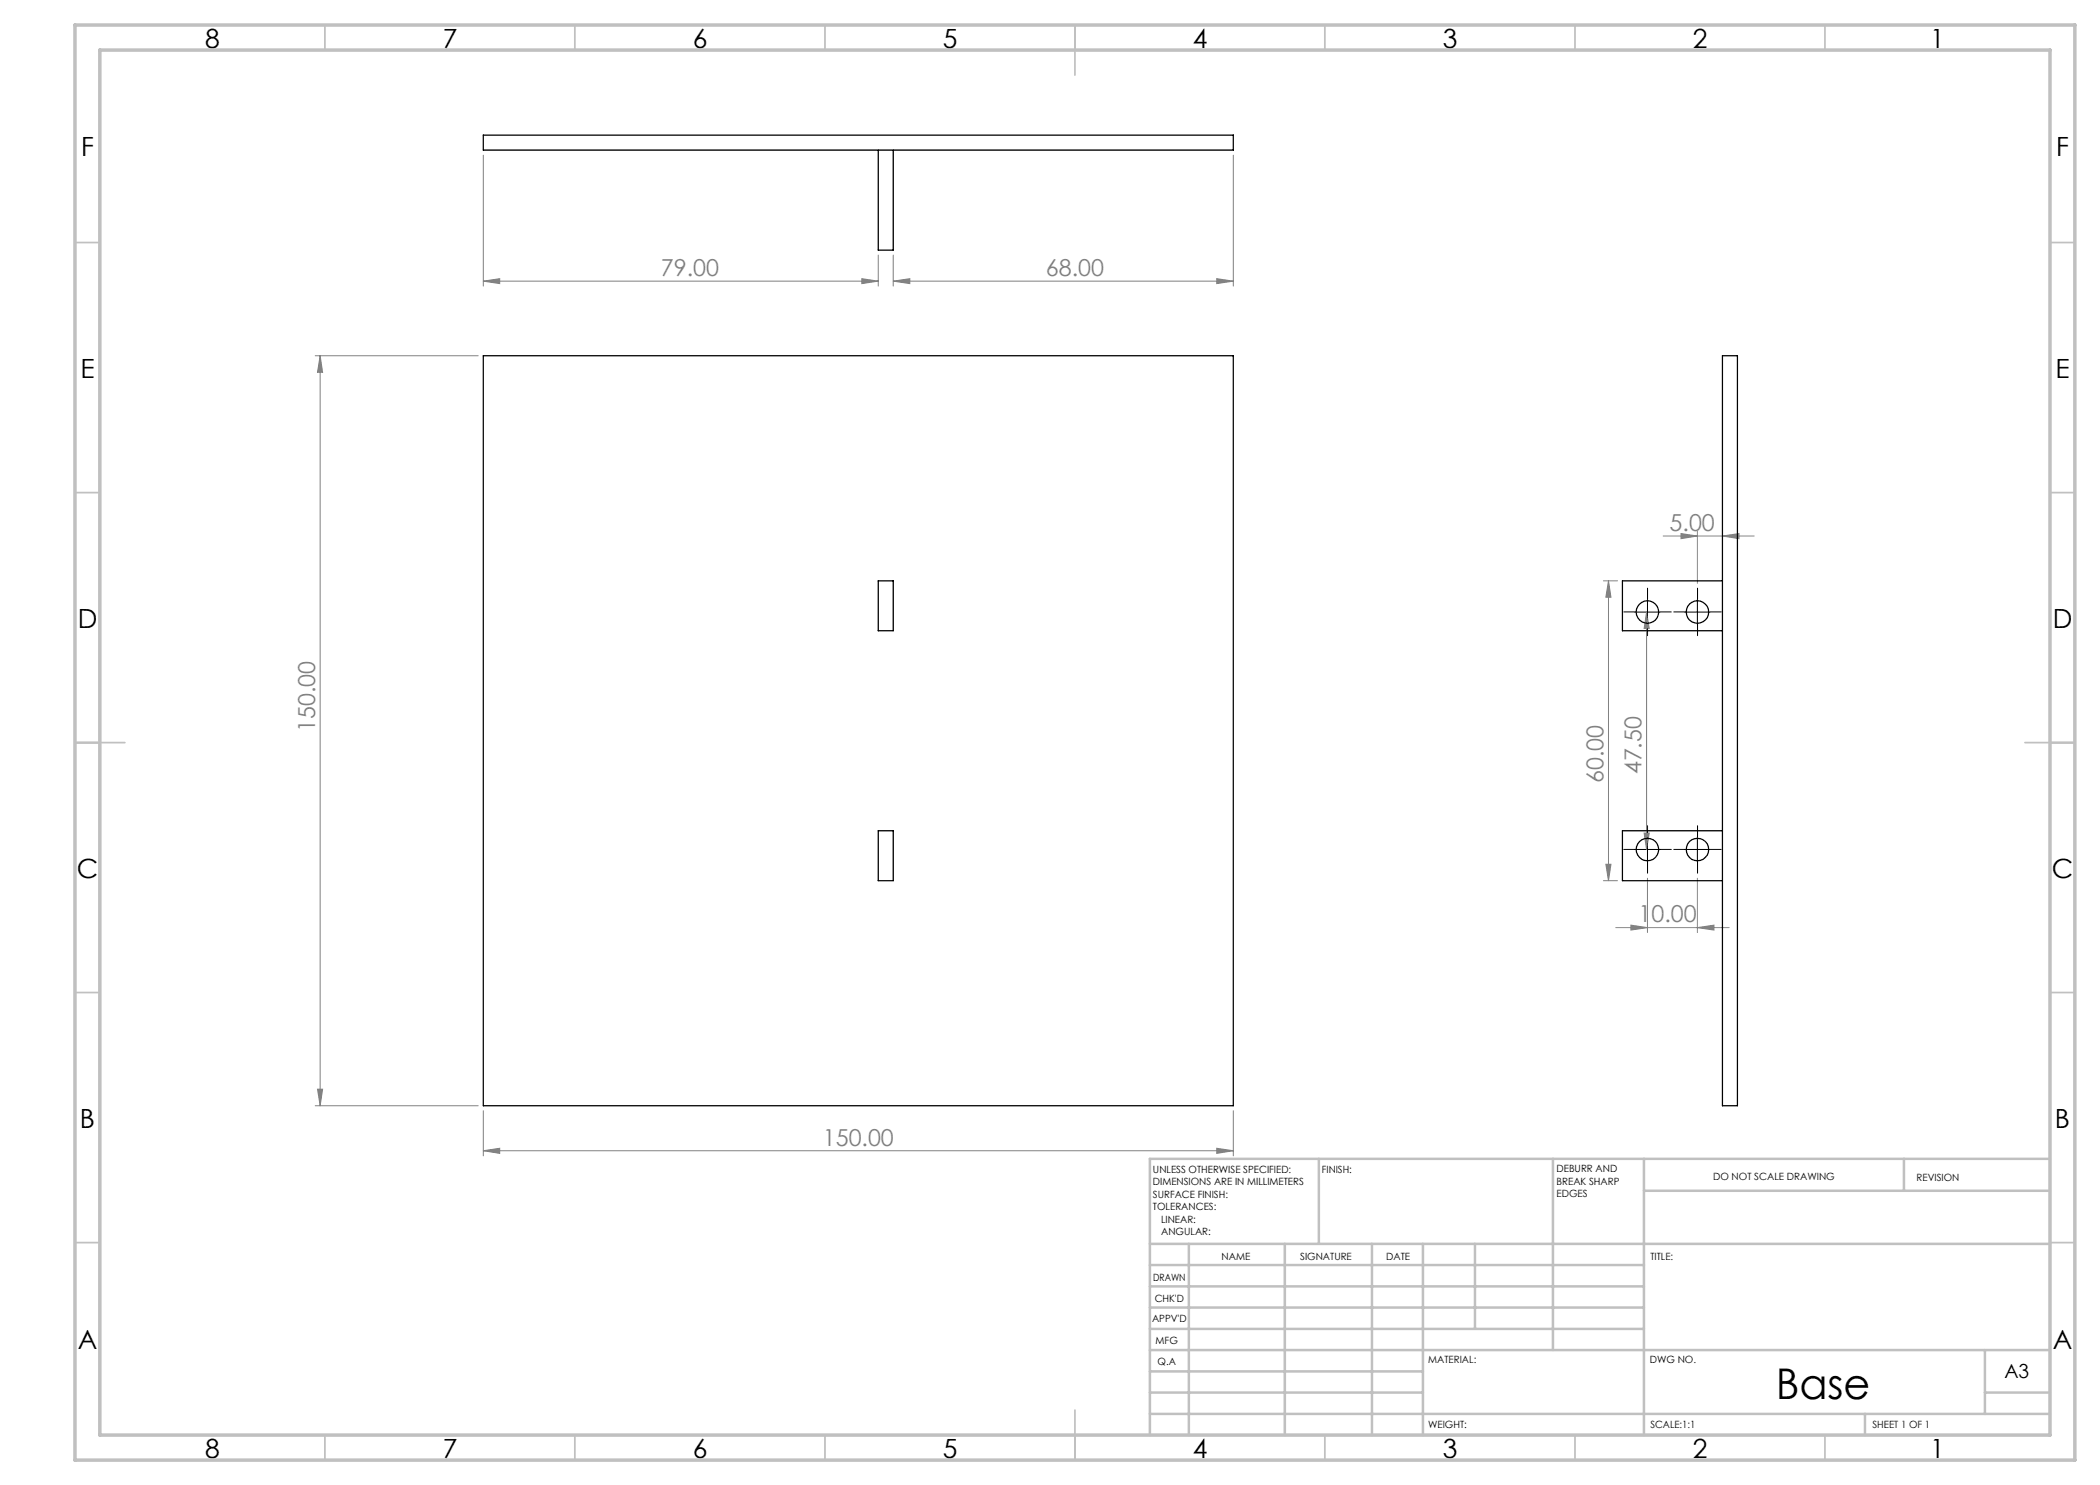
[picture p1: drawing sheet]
<svg xmlns="http://www.w3.org/2000/svg" width="420mm" height="297mm" viewBox="0 0 420 297" stroke-linecap="round" stroke-linejoin="round" font-family="sans-serif">
<g fill="none" stroke="#808080" stroke-width=".2">
<path d="M96.7 31v26.2M246.7 31v26.2M96.7 56.2l3.2-.5v1zM96.7 56.2h78.9M172.4 55.7l3.2 .5-3.2 .5zM175.6 51v6.2M178.6 56.2l3.4-.5v1zM178.6 56.2h68.1M178.6 51v6.2M243.3 55.7l3.4 .5-3.4 .5zM63 71.2h32.6M64 71.2l.5 3.3h-1z"/>
<path d="M64 71.2v150M320.7 116.2h2.8M321.7 116.2v59.9M321.7 116.2l.5 3.2h-1zM332.6 107.2h18.2M336.2 106.7l3.3 .5-3.3 .5zM339.5 106.2v10.5M344.5 107.2l3.3-.5v1zM329.3 122.4l.5 3.3h-1zM329.3 122.4v47.5M320.7 176.1h2.8M321.2 172.9h1l-.5 3.2z"/>
<path d="M328.8 166.6h1l-.5 3.3zM329.5 175.6v10.9M339.5 175.6v10.9M323.1 185.5h22.7M326.2 185l3.3 .5-3.3 .5zM339.5 185.5l3.3-.5v1zM63.5 217.8h1l-.5 3.4zM63 221.2h32.6M96.7 230.1l3.2-.4v1zM96.7 222.1v9.1M96.7 230.1h150M243.3 229.7l3.4 .4-3.4 .6z"/>
<path d="M246.7 222.1v9.1"/>
</g>
<g fill="none" stroke="#000" stroke-width=".2" stroke-dasharray="15.2 1.3 1.3 1.3">
<path d="M329.5 119.9v-2.3M339.5 119.9v-2.3M327 122.4h-2.2M329.5 124.9v2.2M332 122.4h2.3M337 122.4h-2.2M339.5 124.9v2.2M342 122.4h2.3M327 169.9h-2.2M329.5 167.4v-2.3M329.5 172.4v2.2M332 169.9h2.3"/>
<path d="M337 169.9h-2.2M339.5 167.4v-2.3M339.5 172.4v2.2M342 169.9h2.3"/>
</g>
<path d="M329.5 119.9v5M339.5 119.9v5M327 122.4h5M337 122.4h5M327 169.9h5M329.5 167.4v5M337 169.9h5M339.5 167.4v5" fill="none" stroke="#000" stroke-width=".2"/>
<g fill="none" stroke="#c0c0c0" stroke-width=".35">
<path d="M65 5v5M115 5v5M165 5v5M215 5v10M265 5v5M315 5v5M365 5v5M15 48.5h5M410 48.5h5M15 98.5h5M410 98.5h5M15 148.5h10"/>
<path d="M405 148.5h10M15 198.5h5M410 198.5h5M15 248.5h5M410 248.5h5M65 287v5M115 287v5M165 287v5M215 282v10M265 287v5M315 287v5M365 287v5"/>
</g>
<g fill="none" stroke="#c0c0c0" stroke-width=".5">
<path d="M263.8 231.8v17M310.6 231.8v38.2M328.8 231.8v55.2M328.8 238.2h81.2M380.8 231.8v6.4M410 231.8h-180v55.2M230 248.8h180M230 257.3h98.8M230 253h98.8M237.8 248.8v38.2M257 248.8v38.2M274.4 248.8v38.2"/>
<path d="M284.6 248.8v38.2M295 248.8v17M230 265.8h98.8M230 261.5h98.8M230 278.5h54.6M230 274.3h54.6M230 270h180M397 278.5h13M397 270v12.8M230 282.8h180M373 282.8v4.2"/>
</g>
<path d="M15 5h400v287h-400zM20 10h390v277h-390z" fill="none" stroke="#c0c0c0" stroke-width=".7"/>
<g fill="#808080">
<path d="M172.4 55.7l3.2 .5-3.2 .5zM96.7 56.2l3.2-.5v1z"/>
<path d="M96.7 230.1l3.2-.4v1zM243.3 229.7l3.4 .4-3.4 .6zM326.2 185l3.3 .5-3.3 .5zM339.5 185.5l3.3-.5v1zM336.2 106.7l3.3 .5-3.3 .5zM344.5 107.2l3.3-.5v1zM178.6 56.2l3.4-.5v1zM243.3 55.7l3.4 .5-3.4 .5z"/>
<path d="M63.5 217.8h1l-.5 3.4zM64 71.2l.5 3.3h-1zM321.2 172.9h1l-.5 3.2zM321.7 116.2l.5 3.2h-1z"/>
<path d="M329.3 122.4l.5 3.3h-1zM328.8 166.6h1l-.5 3.3z"/>
</g>
<g fill="none" stroke="#000" stroke-width=".25">
<path d="M96.7 27h150v3h-150zM175.6 30v20h3v-20M96.7 71.2h150v150h-150zM344.5 71.2h3v150h-3zM175.6 116.2h3v9.9h-3zM344.5 116.2h-20v9.9h20M175.6 166.2h3v9.9h-3zM344.5 166.2h-20v9.9h20"/>
<circle cx="329.5" cy="122.4" r="2.25"/>
<circle cx="339.5" cy="122.4" r="2.26"/>
<circle cx="329.5" cy="169.9" r="2.24"/>
<circle cx="339.5" cy="169.9" r="2.25"/>
</g>
<text font-size="8.5" x="355.1" y="279.7">Base</text>
<g font-size="5.3">
<text x="41" y="9.5">8</text>
<text x="88.5" y="9.5">7</text>
<text x="138.5" y="9.5">6</text>
<text x="188.5" y="9.5">5</text>
<text x="238.5" y="9.5">4</text>
<text x="288.5" y="9.5">3</text>
<text x="338.5" y="9.5">2</text>
<text x="386" y="9.5">1</text>
<text x="16.2" y="31.3">F</text>
<text x="411.2" y="31.3">F</text>
<text x="16.1" y="75.5">E</text>
<text x="411.1" y="75.5">E</text>
<text x="15.5" y="125.5">D</text>
<text x="410.5" y="125.5">D</text>
<text x="15.4" y="175.5">C</text>
<text x="410.4" y="175.5">C</text>
<text x="16" y="225.5">B</text>
<text x="411" y="225.5">B</text>
<text x="15.5" y="269.8">A</text>
<text x="410.5" y="269.8">A</text>
<text x="41" y="291.5">8</text>
<text x="88.5" y="291.5">7</text>
<text x="138.5" y="291.5">6</text>
<text x="188.5" y="291.5">5</text>
<text x="238.5" y="291.5">4</text>
<text x="288.5" y="291.5">3</text>
<text x="338.5" y="291.5">2</text>
<text x="386" y="291.5">1</text>
</g>
<g font-size="4.7" fill="#808080">
<text x="132.2" y="55.2">79.00</text>
<text x="209.2" y="55.2">68.00</text>
<text x="333.9" y="106.2">5.00</text>
<text x="63" y="146.4" transform="rotate(-90 63 146.4)">150.00</text>
<text x="328.3" y="154.9" transform="rotate(-90 328.3 154.9)">47.50</text>
<text x="320.7" y="156.6" transform="rotate(-90 320.7 156.6)">60.00</text>
<text x="327.7" y="184.5">10.00</text>
<text x="164.6" y="229.1">150.00</text>
</g>
<text font-size="3.9" x="400.9" y="275.5">A3</text>
<g font-size="2">
<text x="230.6" y="234.6">UNLESS OTHERWISE SPECIFIED:</text>
<text x="230.6" y="237.1">DIMENSIONS ARE IN MILLIMETERS</text>
<text x="230.6" y="239.6">SURFACE FINISH:</text>
<text x="264.4" y="234.6">FINISH:</text>
<text x="311.3" y="234.5">DEBURR AND</text>
<text x="311.3" y="237">BREAK SHARP</text>
<text x="311.3" y="239.5">EDGES</text>
<text x="342.6" y="236">DO NOT SCALE DRAWING</text>
<text x="383.3" y="236.2">REVISION</text>
<text x="230.6" y="242.1">TOLERANCES:</text>
<text x="232.2" y="244.6">LINEAR:</text>
<text x="232.2" y="247.1">ANGULAR:</text>
<text x="244.3" y="252">NAME</text>
<text x="260" y="251.9">SIGNATURE</text>
<text x="277.2" y="251.9">DATE</text>
<text x="330.1" y="251.9">TITLE:</text>
<text x="230.6" y="256.1">DRAWN</text>
<text x="230.9" y="260.3">CHK'D</text>
<text x="230.4" y="264.4">APPV'D</text>
<text x="231.1" y="268.8">MFG</text>
<text x="231.5" y="273">Q.A</text>
<text x="285.6" y="272.5">MATERIAL:</text>
<text x="330" y="272.5">DWG NO.</text>
<text x="285.6" y="285.5">WEIGHT:</text>
<text x="330.1" y="285.6">SCALE:1:1</text>
<text x="374.5" y="285.6">SHEET 1 OF 1</text>
</g>
</svg>
